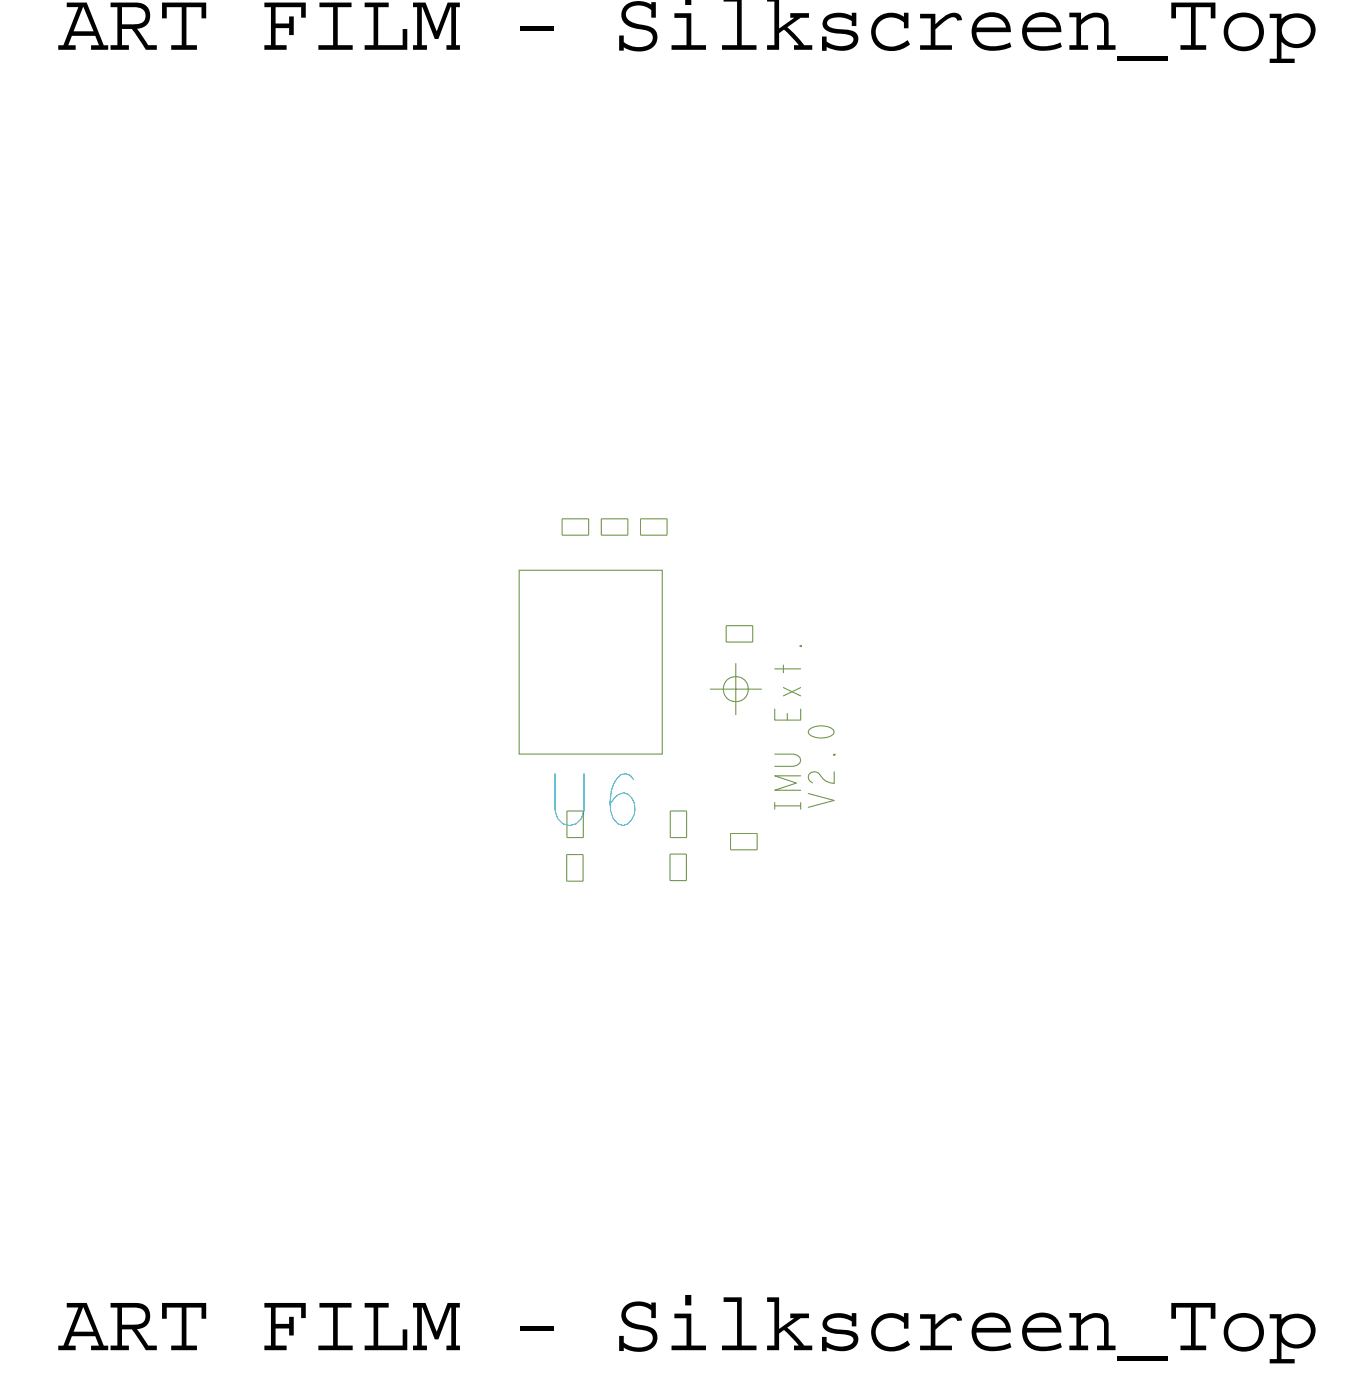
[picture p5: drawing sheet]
<svg xmlns="http://www.w3.org/2000/svg" width="33mm" height="34mm" viewBox="0 0 33 34" stroke-linecap="round" stroke-linejoin="round" font-family="sans-serif">
<!-- layer: Components -->
<g fill="none" stroke="#638b3a" stroke-width=".02">
<path d="M12.7 14h3.5v4.5h-3.5zM13.8 12.7h.6zM13.8 13.1h.6zM13.8 12.7v.4zM14.4 12.7v.4zM14.7 12.7h.7zM14.7 13.1h.7zM14.7 12.7v.4zM15.4 12.7v.4zM15.7 12.7h.6zM15.7 13.1h.6zM15.7 12.7v.4z"/>
<path d="M16.3 12.7v.4zM16.4 19.9v.6zM16.4 19.9h.4zM16.8 19.9v.6zM17.8 15.7h.6zM17.8 15.3v.4zM17.8 15.3h.6zM18.4 15.3v.4zM13.9 20.9v.7zM13.9 20.9h.4zM13.9 21.6h.4zM14.3 20.9v.7z"/>
<path d="M16.4 21.6h.4zM16.4 20.9v.7zM16.4 20.9h.4zM16.4 20.5h.4zM16.8 20.9v.7zM17.9 20.4h.6zM17.9 20.8h.6zM17.9 20.4v.4zM18.5 20.4v.4z"/>
</g>
<!-- layer: Text -->
<path d="M19 17.4v.2h.6v-.2M19 18.5h.4l.2 .1-.2 .2h-.4M19 16.4h.6M19 19.7h.6M19 19.6v.2M19.6 19h-.6l.5 .2-.5 .1h.6M19.6 19.6v.2M19.8 19.4l.6 .2-.6 .2M19.8 17.9a.36 .36 0 0 1 .6 .1 .36 .36 0 0 1-.6-.1zM20.4 18.5h.1M20.4 18.9v.3l-.2-.1-.2-.2a.14 .14 0 0 0-.2 0 .16 .16 0 0 0 .1 .3" fill="none" stroke="#638b3a" stroke-width=".02"/>
<path d="M13.6 18.9v.9a.35 .35 0 0 0 .3 .4 .35 .35 0 0 0 .4-.4v-.9M15.5 19.1l-.2-.2a.74 .74 0 0 0-.1 1.3 .43 .43 0 0 0 .3-.4 .43 .43 0 0 0-.2-.4l-.4 .3" fill="none" stroke="#0097b7" stroke-width=".02"/>
<!-- layer: Drawing Origin -->
<path d="M17.4 16.9h1.2M17.8 16.7l.2-.1 .2 .1 .1 .2-.1 .2-.2 .1-.2-.1-.1-.2zM18 16.2v1.3" fill="none" stroke="#638b3a" stroke-width=".02"/>
<g font-size="2.1">
<text x="1.4" y="1.2">ART FILM - Silkscreen_Top</text>
<text x="1.4" y="33">ART FILM - Silkscreen_Top</text>
</g>
<text font-size="1.3" fill="#638b3a" x="13.5" y="20.2">U6</text>
<text font-size=".6" fill="#638b3a" x="19.6" y="17.7" transform="rotate(-90 19.6 17.7)">Ext.</text>
</svg>
